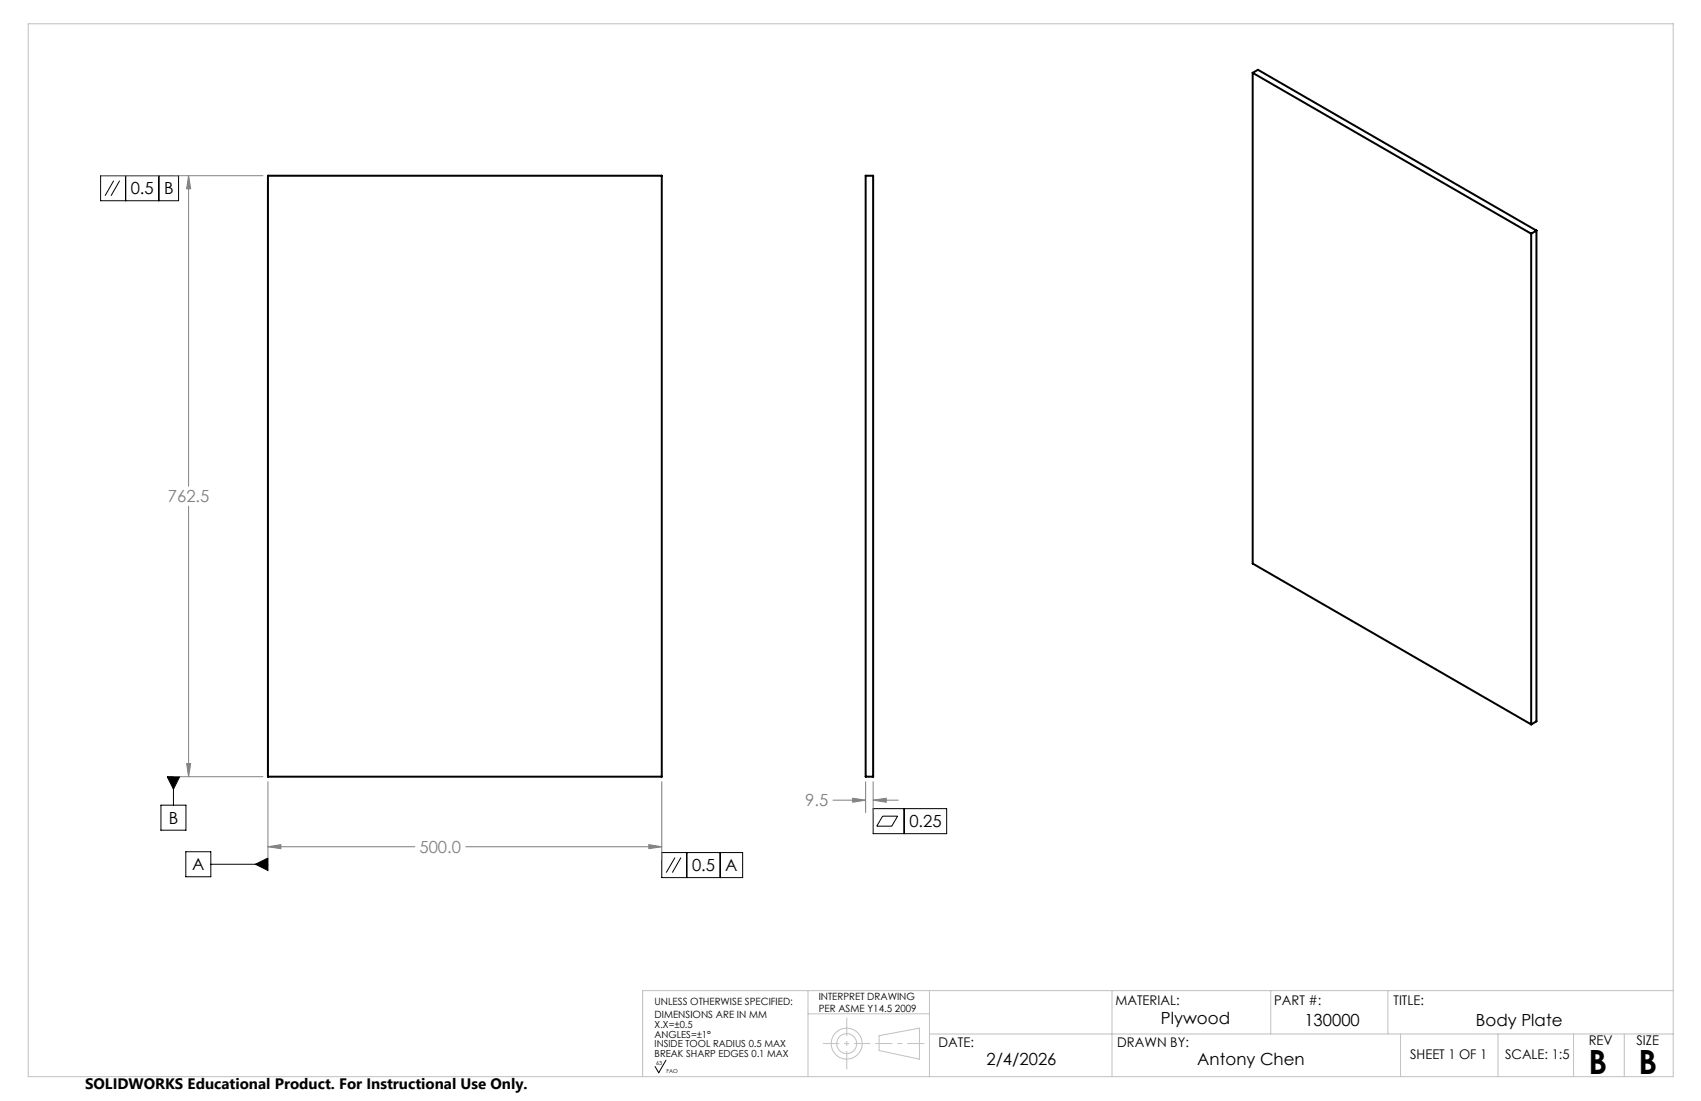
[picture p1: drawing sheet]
<svg xmlns="http://www.w3.org/2000/svg" width="432mm" height="279mm" viewBox="0 0 432 279" stroke-linecap="round" stroke-linejoin="round" font-family="sans-serif">
<path d="M318 18.5l70.7 40.8M318 18.5l1.3-.8 70.7 40.8M318 18.5v124.5l70.7 40.8M68 44.6h100v152.5h-100zM219.7 44.6h2v152.5h-2zM388.7 59.3v124.5M390 58.5l-1.3 .8M390 58.5v124.6l-1.3 .7" fill="none" stroke="#000" stroke-width=".51"/>
<g fill="none" stroke="#000" stroke-width=".25">
<path d="M25.5 44.6h19.8v6.3h-19.8zM28.9 45.9l-2.2 3.8M30.4 45.9l-2.2 3.8M31.9 44.6v6.3M40.3 44.6v6.3M42.4 197.1h3.2l-1.6 3.2zM44 197.1v7.2M40.9 204.3h6.3v6.4h-6.3zM47.2 216.1h6.3v6.4h-6.3zM53.5 219.3h14.5M64.8 219.3l3.2-1.6v3.2zM168 216.4h20.5v6.3h-20.5z"/>
<path d="M171.3 217.6l-2.2 3.8M172.9 217.6l-2.2 3.8M174.3 216.4v6.3M182.8 216.4v6.3M221.7 205.2h18.6v6.4h-18.6zM224 207.1h3.9l-1.5 2.6h-3.8zM229.5 205.2v6.4M169.1 269.1l-1.9 3.1-.9-1.5"/>
</g>
<g fill="none" stroke="#808080" stroke-width=".25">
<path d="M25.5 44.6h41.2M47.9 44.6l.5 3.3h-1zM47.9 44.6v78.8M47.9 128.4v68.7M44 197.1h22.7M47.4 193.8h1l-.5 3.3zM68 198.4v20.9M168 198.4v19.7M219.7 198.4v7.8M221.7 198.4v7.8M68 214.9l3.3-.6v1.1zM68 214.9h37.3"/>
<path d="M118.2 214.9h49.8M164.7 214.3l3.3 .6-3.3 .5zM211.5 203.1h8.2M216.5 202.6l3.2 .5-3.2 .5zM221.7 203.1l3.3-.5v1zM221.7 203.1h6.3"/>
</g>
<g fill="none" stroke="#c0c0c0" stroke-width=".25">
<path d="M7.2 6h417.5v267.2h-417.5zM205.1 251.4v21.7M205.1 257.3h30.8M235.9 251.4v21.8M282.3 251.4v21.8M322.6 251.4v11M352.3 251.4v11M424.7 251.4h-261.6v21.8M223.2 262.8l10.2-1.9v7.9l-10.2-2.2zM235.9 262.4h188.8M355.5 262.4v10.8M380.3 262.4v10.8"/>
<path d="M399.5 262.4v10.8M412.3 262.4v10.8"/>
<circle cx="214.9" cy="264.8" r="3.9"/>
<circle cx="214.9" cy="264.8" r="2.52"/>
</g>
<path d="M214.9 258.3v13.1" fill="none" stroke="#c0c0c0" stroke-width=".25" stroke-dasharray="15.2 1.3 1.3 1.3" stroke-dashoffset="10.6" stroke-linecap="butt"/>
<path d="M208.9 264.8h12.1" fill="none" stroke="#c0c0c0" stroke-width=".25" stroke-dasharray="15.2 1.3 1.3 1.3" stroke-dashoffset="11.1" stroke-linecap="butt"/>
<path d="M222.2 264.8h12.4" fill="none" stroke="#c0c0c0" stroke-width=".25" stroke-dasharray="15.2 1.3 1.3 1.3" stroke-dashoffset="10.9" stroke-linecap="butt"/>
<path d="M64.8 219.3l3.2-1.6v3.2zM42.4 197.1h3.2l-1.6 3.2z" fill="#000"/>
<path d="M47.9 44.6l.5 3.3h-1zM47.4 193.8h1l-.5 3.3zM68 214.9l3.3-.6v1.1zM164.7 214.3l3.3 .6-3.3 .5zM216.5 202.6l3.2 .5-3.2 .5zM221.7 203.1l3.3-.5v1z" fill="#808080"/>
<g font-size="8.5">
<text x="403.2" y="272.6">B</text>
<text x="415.9" y="272.6">B</text>
</g>
<g font-size="4.2">
<text x="33.2" y="49.3">0.5</text>
<text x="41.6" y="49.3">B</text>
<text x="42.8" y="209.1">B</text>
<text x="230.8" y="210">0.25</text>
<text x="48.8" y="220.9">A</text>
<text x="175.7" y="221.1">0.5</text>
<text x="184.1" y="221.1">A</text>
<text x="294.7" y="259.9">Plywood</text>
<text x="331.1" y="260.3">130000</text>
<text x="374.7" y="260.3">Body Plate</text>
<text x="250.4" y="270.4">2/4/2026</text>
<text x="303.9" y="270.4">Antony Chen</text>
</g>
<g font-size="4.2" fill="#808080">
<text x="42.6" y="127.5">762.5</text>
<text x="204.4" y="204.7">9.5</text>
<text x="106.5" y="216.5">500.0</text>
</g>
<text font-size="3.8" x="21.6" y="276.3">SOLIDWORKS Educational Product. For Instructional Use Only.</text>
<g font-size="3.4">
<text x="283.1" y="255">MATERIAL:</text>
<text x="323.4" y="255">PART #:</text>
<text x="353.8" y="255">TITLE:</text>
<text x="238.3" y="265.8">DATE:</text>
<text x="283.6" y="265.8">DRAWN BY:</text>
<text x="358" y="268.8">SHEET 1 OF 1</text>
<text x="382.1" y="268.8">SCALE: 1:5</text>
<text x="403.3" y="265.2">REV</text>
<text x="415.4" y="265.2">SIZE</text>
</g>
<g font-size="2.5">
<text x="166.2" y="255.1">UNLESS OTHERWISE SPECIFIED:</text>
<text x="207.8" y="253.8">INTERPRET DRAWING</text>
<text x="207.8" y="256.7">PER ASME Y14.5 2009</text>
<text x="166.2" y="258.4">DIMENSIONS ARE IN MM</text>
<text x="166.2" y="260.9">X.X=±0.5</text>
<text x="166.2" y="263.4">ANGLES=±1°</text>
<text x="166.2" y="265.8">INSIDE TOOL RADIUS 0.5 MAX</text>
<text x="166.2" y="268.3">BREAK SHARP EDGES 0.1 MAX</text>
</g>
<g font-size="1.4">
<text x="166.6" y="270.3">63</text>
<text x="169.2" y="272.2">FAO</text>
</g>
</svg>
